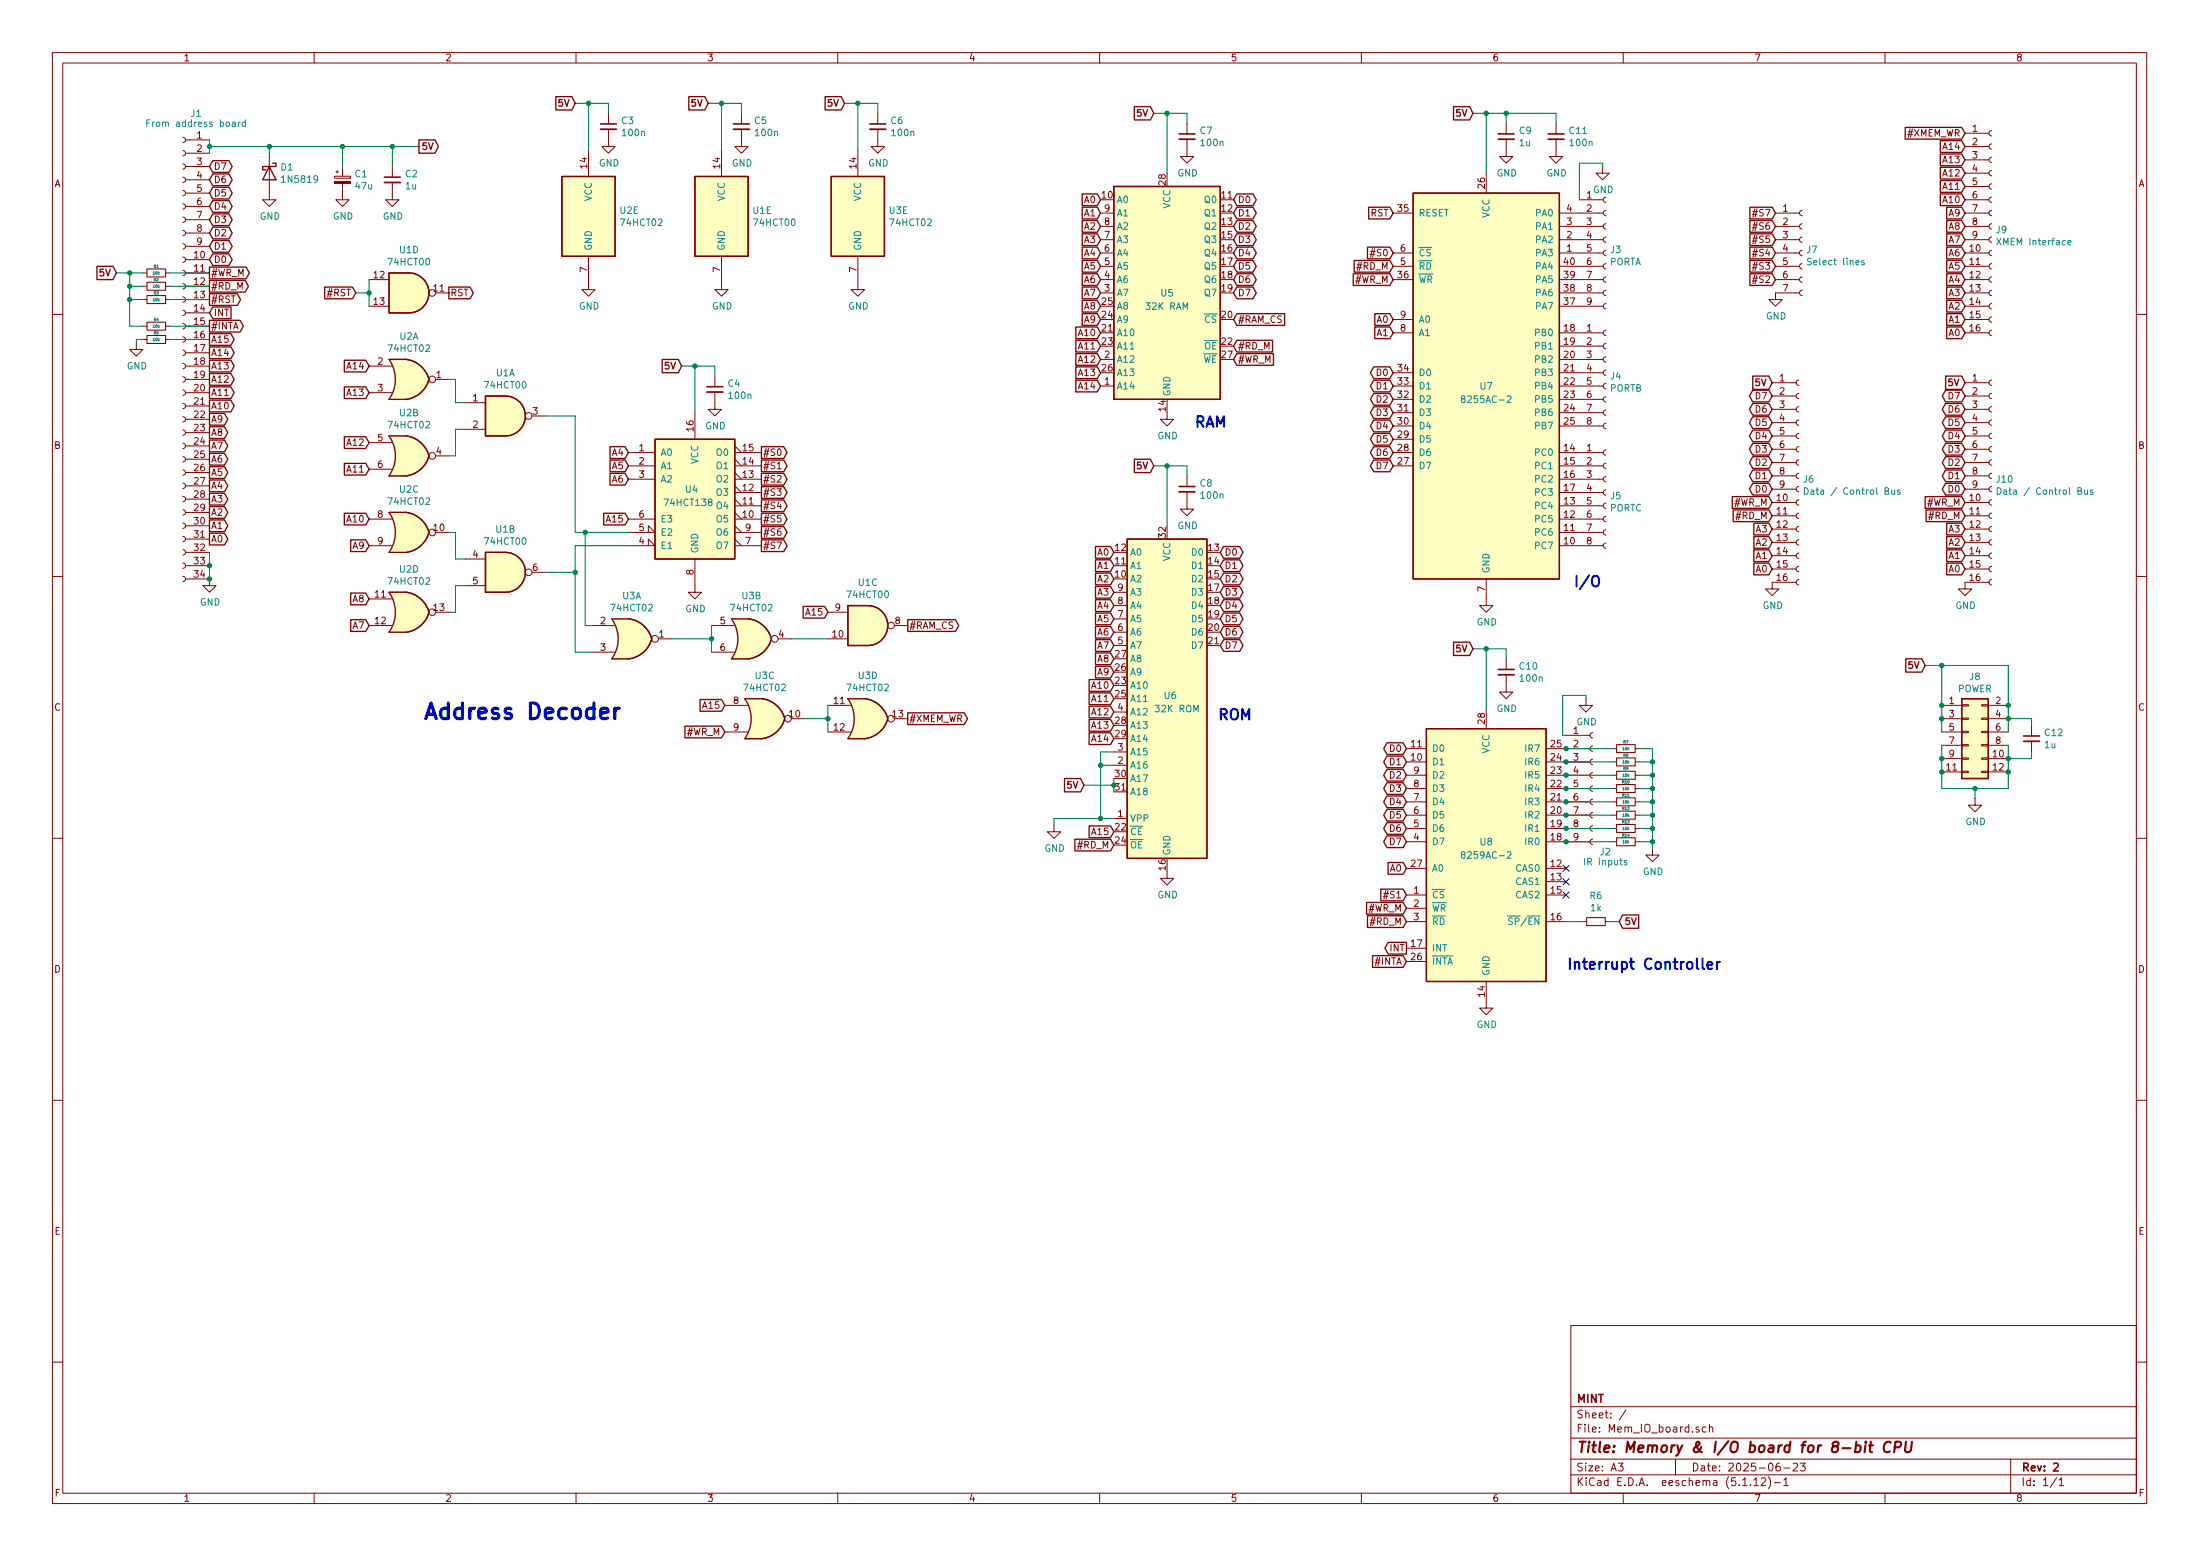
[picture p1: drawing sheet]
EESchema Schematic File Version 4
EELAYER 30 0
EELAYER END
$Descr A3 16535 11693
encoding utf-8
Sheet 1 1
Title "Memory & I/O board for 8-bit CPU"
Date "2025-06-23"
Rev "2"
Comp "MINT"
Comment1 ""
Comment2 ""
Comment3 ""
Comment4 ""
$EndDescr
$Comp
L Connector:Conn_01x34_Female J1
U 1 1
P 1375 2650
F 0 "J1" H 1275 4450 50  0000 C CNN
F 1 "From address board" H 1275 4375 50  0000 C CNN
F 2 "" H 1375 2650 50  0001 C CNN
F 3 "~" H 1375 2650 50  0001 C CNN
	1    1375 2650
	-1   0    0    -1  
$EndComp
Wire Wire Line
	1575 1050 1575 1100
Wire Wire Line
	1575 4150 1575 4250
Connection ~ 1575 4250
Wire Wire Line
	1575 4250 1575 4350
$Comp
L power:GND #PWR02
U 1 1
P 1575 4350
F 0 "#PWR02" H 1575 4100 50  0001 C CNN
F 1 "GND" H 1580 4177 50  0000 C CNN
F 2 "" H 1575 4350 50  0001 C CNN
F 3 "" H 1575 4350 50  0001 C CNN
	1    1575 4350
	1    0    0    -1  
$EndComp
Connection ~ 1575 4350
Text GLabel 3150 1100 2    50   Output ~ 10
5V
Connection ~ 1575 1100
Wire Wire Line
	1575 1100 1575 1150
Text GLabel 1575 1250 2    50   3State ~ 0
D7
Text GLabel 1575 1350 2    50   3State ~ 0
D6
Text GLabel 1575 1450 2    50   3State ~ 0
D5
Text GLabel 1575 1550 2    50   3State ~ 0
D4
Text GLabel 1575 1650 2    50   3State ~ 0
D3
Text GLabel 1575 1750 2    50   3State ~ 0
D2
Text GLabel 1575 1850 2    50   3State ~ 0
D1
Text GLabel 1575 1950 2    50   3State ~ 0
D0
Text GLabel 1575 2050 2    50   Output ~ 0
#WR_M
Text GLabel 1575 2150 2    50   Output ~ 0
#RD_M
Text GLabel 1575 2250 2    50   Output ~ 0
#RST
Text GLabel 1575 2350 2    50   Input ~ 0
INT
Text GLabel 1575 2450 2    50   Output ~ 0
#INTA
Text GLabel 1575 2550 2    50   Output ~ 0
A15
Text GLabel 1575 2650 2    50   Output ~ 0
A14
Text GLabel 1575 2750 2    50   Output ~ 0
A13
Text GLabel 1575 2850 2    50   Output ~ 0
A12
Text GLabel 1575 2950 2    50   Output ~ 0
A11
Text GLabel 1575 3150 2    50   Output ~ 0
A9
Text GLabel 1575 3250 2    50   Output ~ 0
A8
Text GLabel 1575 3350 2    50   Output ~ 0
A7
Text GLabel 1575 3450 2    50   Output ~ 0
A6
Text GLabel 1575 3550 2    50   Output ~ 0
A5
Text GLabel 1575 3650 2    50   Output ~ 0
A4
Text GLabel 1575 3750 2    50   Output ~ 0
A3
Text GLabel 1575 3850 2    50   Output ~ 0
A2
Text GLabel 1575 3950 2    50   Output ~ 0
A1
Text GLabel 1575 4050 2    50   Output ~ 0
A0
Text GLabel 1575 3050 2    50   Output ~ 0
A10
$Comp
L 74xx:74HCT02 U2
U 1 1
P 3075 2850
F 0 "U2" H 3075 3175 50  0000 C CNN
F 1 "74HCT02" H 3075 3084 50  0000 C CNN
F 2 "" H 3075 2850 50  0001 C CNN
F 3 "http://www.ti.com/lit/gpn/sn74hct02" H 3075 2850 50  0001 C CNN
	1    3075 2850
	1    0    0    -1  
$EndComp
$Comp
L 74xx:74HCT02 U2
U 2 1
P 3075 3425
F 0 "U2" H 3075 3750 50  0000 C CNN
F 1 "74HCT02" H 3075 3659 50  0000 C CNN
F 2 "" H 3075 3425 50  0001 C CNN
F 3 "http://www.ti.com/lit/gpn/sn74hct02" H 3075 3425 50  0001 C CNN
	2    3075 3425
	1    0    0    -1  
$EndComp
$Comp
L 74xx:74HCT02 U2
U 3 1
P 3075 4000
F 0 "U2" H 3075 4325 50  0000 C CNN
F 1 "74HCT02" H 3075 4234 50  0000 C CNN
F 2 "" H 3075 4000 50  0001 C CNN
F 3 "http://www.ti.com/lit/gpn/sn74hct02" H 3075 4000 50  0001 C CNN
	3    3075 4000
	1    0    0    -1  
$EndComp
$Comp
L 74xx:74HCT02 U2
U 4 1
P 3075 4600
F 0 "U2" H 3075 4925 50  0000 C CNN
F 1 "74HCT02" H 3075 4834 50  0000 C CNN
F 2 "" H 3075 4600 50  0001 C CNN
F 3 "http://www.ti.com/lit/gpn/sn74hct02" H 3075 4600 50  0001 C CNN
	4    3075 4600
	1    0    0    -1  
$EndComp
$Comp
L Device:C_Small C3
U 1 1
P 4575 950
F 0 "C3" H 4667 996 50  0000 L CNN
F 1 "100n" H 4667 905 50  0000 L CNN
F 2 "" H 4575 950 50  0001 C CNN
F 3 "~" H 4575 950 50  0001 C CNN
	1    4575 950 
	1    0    0    -1  
$EndComp
$Comp
L Diode:1N5819 D1
U 1 1
P 2025 1300
F 0 "D1" V 1979 1380 50  0000 L CNN
F 1 "1N5819" V 2070 1380 50  0000 L CNN
F 2 "Diode_THT:D_DO-41_SOD81_P10.16mm_Horizontal" H 2025 1125 50  0001 C CNN
F 3 "http://www.vishay.com/docs/88525/1n5817.pdf" H 2025 1300 50  0001 C CNN
	1    2025 1300
	0    1    1    0   
$EndComp
$Comp
L power:GND #PWR03
U 1 1
P 2025 1450
F 0 "#PWR03" H 2025 1200 50  0001 C CNN
F 1 "GND" H 2030 1277 50  0000 C CNN
F 2 "" H 2025 1450 50  0001 C CNN
F 3 "" H 2025 1450 50  0001 C CNN
	1    2025 1450
	1    0    0    -1  
$EndComp
$Comp
L Device:CP_Small C1
U 1 1
P 2575 1350
F 0 "C1" H 2663 1396 50  0000 L CNN
F 1 "47u" H 2663 1305 50  0000 L CNN
F 2 "" H 2575 1350 50  0001 C CNN
F 3 "~" H 2575 1350 50  0001 C CNN
	1    2575 1350
	1    0    0    -1  
$EndComp
$Comp
L Device:C_Small C2
U 1 1
P 2950 1350
F 0 "C2" H 3042 1396 50  0000 L CNN
F 1 "1u" H 3042 1305 50  0000 L CNN
F 2 "" H 2950 1350 50  0001 C CNN
F 3 "~" H 2950 1350 50  0001 C CNN
	1    2950 1350
	1    0    0    -1  
$EndComp
Wire Wire Line
	1575 1100 2025 1100
Wire Wire Line
	2025 1150 2025 1100
Connection ~ 2025 1100
Wire Wire Line
	2025 1100 2575 1100
Wire Wire Line
	2575 1250 2575 1100
Connection ~ 2575 1100
Wire Wire Line
	2575 1100 2950 1100
Wire Wire Line
	2950 1250 2950 1100
Connection ~ 2950 1100
Wire Wire Line
	2950 1100 3150 1100
$Comp
L power:GND #PWR04
U 1 1
P 2575 1450
F 0 "#PWR04" H 2575 1200 50  0001 C CNN
F 1 "GND" H 2580 1277 50  0000 C CNN
F 2 "" H 2575 1450 50  0001 C CNN
F 3 "" H 2575 1450 50  0001 C CNN
	1    2575 1450
	1    0    0    -1  
$EndComp
$Comp
L power:GND #PWR05
U 1 1
P 2950 1450
F 0 "#PWR05" H 2950 1200 50  0001 C CNN
F 1 "GND" H 2955 1277 50  0000 C CNN
F 2 "" H 2950 1450 50  0001 C CNN
F 3 "" H 2950 1450 50  0001 C CNN
	1    2950 1450
	1    0    0    -1  
$EndComp
$Comp
L power:GND #PWR07
U 1 1
P 4575 1050
F 0 "#PWR07" H 4575 800 50  0001 C CNN
F 1 "GND" H 4580 877 50  0000 C CNN
F 2 "" H 4575 1050 50  0001 C CNN
F 3 "" H 4575 1050 50  0001 C CNN
	1    4575 1050
	1    0    0    -1  
$EndComp
Wire Wire Line
	4425 1125 4425 775 
Wire Wire Line
	4425 775  4575 775 
Wire Wire Line
	4575 775  4575 850 
Text GLabel 4325 775  0    50   Input ~ 10
5V
Wire Wire Line
	4325 775  4425 775 
Connection ~ 4425 775 
$Comp
L power:GND #PWR06
U 1 1
P 4425 2125
F 0 "#PWR06" H 4425 1875 50  0001 C CNN
F 1 "GND" H 4430 1952 50  0000 C CNN
F 2 "" H 4425 2125 50  0001 C CNN
F 3 "" H 4425 2125 50  0001 C CNN
	1    4425 2125
	1    0    0    -1  
$EndComp
Text GLabel 2775 2750 0    50   Input ~ 0
A14
Text GLabel 2775 2950 0    50   Input ~ 0
A13
Text GLabel 2775 3325 0    50   Input ~ 0
A12
Text GLabel 2775 3525 0    50   Input ~ 0
A11
Text GLabel 2775 3900 0    50   Input ~ 0
A10
Text GLabel 2775 4100 0    50   Input ~ 0
A9
Text GLabel 2775 4500 0    50   Input ~ 0
A8
Text GLabel 2775 4700 0    50   Input ~ 0
A7
$Comp
L 74xx:74HCT00 U1
U 1 1
P 3800 3125
F 0 "U1" H 3800 3450 50  0000 C CNN
F 1 "74HCT00" H 3800 3359 50  0000 C CNN
F 2 "" H 3800 3125 50  0001 C CNN
F 3 "http://www.ti.com/lit/gpn/sn74hct00" H 3800 3125 50  0001 C CNN
	1    3800 3125
	1    0    0    -1  
$EndComp
$Comp
L 74xx:74HCT00 U1
U 2 1
P 3800 4300
F 0 "U1" H 3800 4625 50  0000 C CNN
F 1 "74HCT00" H 3800 4534 50  0000 C CNN
F 2 "" H 3800 4300 50  0001 C CNN
F 3 "http://www.ti.com/lit/gpn/sn74hct00" H 3800 4300 50  0001 C CNN
	2    3800 4300
	1    0    0    -1  
$EndComp
$Comp
L 74xx:74HCT00 U1
U 3 1
P 6525 4700
F 0 "U1" H 6525 5025 50  0000 C CNN
F 1 "74HCT00" H 6525 4934 50  0000 C CNN
F 2 "" H 6525 4700 50  0001 C CNN
F 3 "http://www.ti.com/lit/gpn/sn74hct00" H 6525 4700 50  0001 C CNN
	3    6525 4700
	1    0    0    -1  
$EndComp
$Comp
L 74xx:74HCT00 U1
U 4 1
P 3075 2200
F 0 "U1" H 3075 2525 50  0000 C CNN
F 1 "74HCT00" H 3075 2434 50  0000 C CNN
F 2 "" H 3075 2200 50  0001 C CNN
F 3 "http://www.ti.com/lit/gpn/sn74hct00" H 3075 2200 50  0001 C CNN
	4    3075 2200
	1    0    0    -1  
$EndComp
$Comp
L 74xx:74HCT00 U1
U 5 1
P 5425 1625
F 0 "U1" H 5655 1671 50  0000 L CNN
F 1 "74HCT00" H 5655 1580 50  0000 L CNN
F 2 "" H 5425 1625 50  0001 C CNN
F 3 "http://www.ti.com/lit/gpn/sn74hct00" H 5425 1625 50  0001 C CNN
	5    5425 1625
	1    0    0    -1  
$EndComp
$Comp
L power:GND #PWR010
U 1 1
P 5425 2125
F 0 "#PWR010" H 5425 1875 50  0001 C CNN
F 1 "GND" H 5430 1952 50  0000 C CNN
F 2 "" H 5425 2125 50  0001 C CNN
F 3 "" H 5425 2125 50  0001 C CNN
	1    5425 2125
	1    0    0    -1  
$EndComp
$Comp
L Device:C_Small C5
U 1 1
P 5575 950
F 0 "C5" H 5667 996 50  0000 L CNN
F 1 "100n" H 5667 905 50  0000 L CNN
F 2 "" H 5575 950 50  0001 C CNN
F 3 "~" H 5575 950 50  0001 C CNN
	1    5575 950 
	1    0    0    -1  
$EndComp
$Comp
L power:GND #PWR011
U 1 1
P 5575 1050
F 0 "#PWR011" H 5575 800 50  0001 C CNN
F 1 "GND" H 5580 877 50  0000 C CNN
F 2 "" H 5575 1050 50  0001 C CNN
F 3 "" H 5575 1050 50  0001 C CNN
	1    5575 1050
	1    0    0    -1  
$EndComp
Wire Wire Line
	5425 1125 5425 775 
Wire Wire Line
	5425 775  5575 775 
Wire Wire Line
	5575 775  5575 850 
Text GLabel 5325 775  0    50   Input ~ 10
5V
Wire Wire Line
	5325 775  5425 775 
Connection ~ 5425 775 
Wire Wire Line
	3375 2850 3425 2850
Wire Wire Line
	3425 2850 3425 3025
Wire Wire Line
	3425 3025 3500 3025
Wire Wire Line
	3375 3425 3425 3425
Wire Wire Line
	3425 3425 3425 3225
Wire Wire Line
	3425 3225 3500 3225
Wire Wire Line
	3375 4000 3425 4000
Wire Wire Line
	3425 4000 3425 4200
Wire Wire Line
	3425 4200 3500 4200
Wire Wire Line
	3375 4600 3425 4600
Wire Wire Line
	3425 4600 3425 4400
Wire Wire Line
	3425 4400 3500 4400
$Comp
L 74xx:74LS138 U4
U 1 1
P 5225 3700
F 0 "U4" H 5200 3725 50  0000 C CNN
F 1 "74HCT138" H 5175 3625 50  0000 C CNN
F 2 "" H 5225 3700 50  0001 C CNN
F 3 "http://www.ti.com/lit/gpn/sn74LS138" H 5225 3700 50  0001 C CNN
	1    5225 3700
	1    0    0    -1  
$EndComp
Text GLabel 4725 3900 0    50   Input ~ 0
A15
$Comp
L power:GND #PWR08
U 1 1
P 5225 4400
F 0 "#PWR08" H 5225 4150 50  0001 C CNN
F 1 "GND" H 5230 4227 50  0000 C CNN
F 2 "" H 5225 4400 50  0001 C CNN
F 3 "" H 5225 4400 50  0001 C CNN
	1    5225 4400
	1    0    0    -1  
$EndComp
$Comp
L Device:C_Small C4
U 1 1
P 5375 2925
F 0 "C4" H 5467 2971 50  0000 L CNN
F 1 "100n" H 5467 2880 50  0000 L CNN
F 2 "" H 5375 2925 50  0001 C CNN
F 3 "~" H 5375 2925 50  0001 C CNN
	1    5375 2925
	1    0    0    -1  
$EndComp
$Comp
L power:GND #PWR09
U 1 1
P 5375 3025
F 0 "#PWR09" H 5375 2775 50  0001 C CNN
F 1 "GND" H 5380 2852 50  0000 C CNN
F 2 "" H 5375 3025 50  0001 C CNN
F 3 "" H 5375 3025 50  0001 C CNN
	1    5375 3025
	1    0    0    -1  
$EndComp
Wire Wire Line
	5225 3100 5225 2750
Wire Wire Line
	5225 2750 5375 2750
Wire Wire Line
	5375 2750 5375 2825
Text GLabel 5125 2750 0    50   Input ~ 10
5V
Wire Wire Line
	5125 2750 5225 2750
Connection ~ 5225 2750
Text GLabel 4725 3400 0    50   Input ~ 0
A4
Text GLabel 4725 3500 0    50   Input ~ 0
A5
Text GLabel 4725 3600 0    50   Input ~ 0
A6
Wire Wire Line
	4100 4300 4325 4300
Wire Wire Line
	4325 4300 4325 4100
Wire Wire Line
	4325 4100 4725 4100
Wire Wire Line
	4100 3125 4325 3125
Wire Wire Line
	4325 3125 4325 4000
$Comp
L 74xx:74HCT02 U3
U 1 1
P 4750 4800
F 0 "U3" H 4750 5125 50  0000 C CNN
F 1 "74HCT02" H 4750 5034 50  0000 C CNN
F 2 "" H 4750 4800 50  0001 C CNN
F 3 "http://www.ti.com/lit/gpn/sn74hct02" H 4750 4800 50  0001 C CNN
	1    4750 4800
	1    0    0    -1  
$EndComp
$Comp
L 74xx:74HCT02 U3
U 2 1
P 5650 4800
F 0 "U3" H 5650 5125 50  0000 C CNN
F 1 "74HCT02" H 5650 5034 50  0000 C CNN
F 2 "" H 5650 4800 50  0001 C CNN
F 3 "http://www.ti.com/lit/gpn/sn74hct02" H 5650 4800 50  0001 C CNN
	2    5650 4800
	1    0    0    -1  
$EndComp
$Comp
L 74xx:74HCT02 U3
U 3 1
P 5750 5400
F 0 "U3" H 5750 5725 50  0000 C CNN
F 1 "74HCT02" H 5750 5634 50  0000 C CNN
F 2 "" H 5750 5400 50  0001 C CNN
F 3 "http://www.ti.com/lit/gpn/sn74hct02" H 5750 5400 50  0001 C CNN
	3    5750 5400
	1    0    0    -1  
$EndComp
$Comp
L 74xx:74HCT02 U3
U 4 1
P 6525 5400
F 0 "U3" H 6525 5725 50  0000 C CNN
F 1 "74HCT02" H 6525 5634 50  0000 C CNN
F 2 "" H 6525 5400 50  0001 C CNN
F 3 "http://www.ti.com/lit/gpn/sn74hct02" H 6525 5400 50  0001 C CNN
	4    6525 5400
	1    0    0    -1  
$EndComp
$Comp
L 74xx:74HCT02 U3
U 5 1
P 6450 1625
F 0 "U3" H 6680 1671 50  0000 L CNN
F 1 "74HCT02" H 6680 1580 50  0000 L CNN
F 2 "" H 6450 1625 50  0001 C CNN
F 3 "http://www.ti.com/lit/gpn/sn74hct02" H 6450 1625 50  0001 C CNN
	5    6450 1625
	1    0    0    -1  
$EndComp
$Comp
L Device:C_Small C6
U 1 1
P 6600 950
F 0 "C6" H 6692 996 50  0000 L CNN
F 1 "100n" H 6692 905 50  0000 L CNN
F 2 "" H 6600 950 50  0001 C CNN
F 3 "~" H 6600 950 50  0001 C CNN
	1    6600 950 
	1    0    0    -1  
$EndComp
$Comp
L power:GND #PWR013
U 1 1
P 6600 1050
F 0 "#PWR013" H 6600 800 50  0001 C CNN
F 1 "GND" H 6605 877 50  0000 C CNN
F 2 "" H 6600 1050 50  0001 C CNN
F 3 "" H 6600 1050 50  0001 C CNN
	1    6600 1050
	1    0    0    -1  
$EndComp
Wire Wire Line
	6450 1125 6450 775 
Wire Wire Line
	6450 775  6600 775 
Wire Wire Line
	6600 775  6600 850 
Text GLabel 6350 775  0    50   Input ~ 10
5V
Wire Wire Line
	6350 775  6450 775 
Connection ~ 6450 775 
$Comp
L power:GND #PWR012
U 1 1
P 6450 2125
F 0 "#PWR012" H 6450 1875 50  0001 C CNN
F 1 "GND" H 6455 1952 50  0000 C CNN
F 2 "" H 6450 2125 50  0001 C CNN
F 3 "" H 6450 2125 50  0001 C CNN
	1    6450 2125
	1    0    0    -1  
$EndComp
$Comp
L 74xx:74HCT02 U2
U 5 1
P 4425 1625
F 0 "U2" H 4655 1671 50  0000 L CNN
F 1 "74HCT02" H 4655 1580 50  0000 L CNN
F 2 "" H 4425 1625 50  0001 C CNN
F 3 "http://www.ti.com/lit/gpn/sn74hct02" H 4425 1625 50  0001 C CNN
	5    4425 1625
	1    0    0    -1  
$EndComp
Text GLabel 5725 4100 2    50   Output ~ 0
#S7
Text GLabel 5725 4000 2    50   Output ~ 0
#S6
Text GLabel 5725 3900 2    50   Output ~ 0
#S5
Text GLabel 5725 3800 2    50   Output ~ 0
#S4
Text GLabel 5725 3700 2    50   Output ~ 0
#S3
Text GLabel 5725 3600 2    50   Output ~ 0
#S2
Text GLabel 5725 3500 2    50   Output ~ 0
#S1
Text GLabel 5725 3400 2    50   Output ~ 0
#S0
Wire Wire Line
	4325 4300 4325 4900
Wire Wire Line
	4325 4900 4450 4900
Connection ~ 4325 4300
Wire Wire Line
	4325 4000 4400 4000
Wire Wire Line
	4450 4700 4400 4700
Wire Wire Line
	4400 4700 4400 4000
Connection ~ 4400 4000
Wire Wire Line
	4400 4000 4725 4000
Wire Wire Line
	5350 4700 5350 4800
Wire Wire Line
	5350 4800 5050 4800
Connection ~ 5350 4800
Wire Wire Line
	5350 4800 5350 4900
Wire Wire Line
	5950 4800 6225 4800
Text GLabel 6225 4600 0    50   Input ~ 0
A15
Text GLabel 6825 4700 2    50   Output ~ 0
#RAM_CS
Wire Wire Line
	2775 2100 2775 2200
Text GLabel 2675 2200 0    50   Input ~ 0
#RST
Wire Wire Line
	2675 2200 2775 2200
Connection ~ 2775 2200
Wire Wire Line
	2775 2200 2775 2300
Text GLabel 3375 2200 2    50   Output ~ 0
RST
Text GLabel 5450 5500 0    50   Input ~ 0
#WR_M
Text GLabel 5450 5300 0    50   Input ~ 0
A15
Wire Wire Line
	6225 5300 6225 5400
Wire Wire Line
	6050 5400 6225 5400
Connection ~ 6225 5400
Wire Wire Line
	6225 5400 6225 5500
Text GLabel 6825 5400 2    50   Output ~ 0
#XMEM_WR
$Comp
L Memory_RAM:CY62256-70PC U5
U 1 1
P 8775 2200
F 0 "U5" H 8775 2200 50  0000 C CNN
F 1 "32K RAM" H 8775 2100 50  0000 C CNN
F 2 "Package_DIP:DIP-28_W15.24mm" H 8775 2100 50  0001 C CNN
F 3 "https://ecee.colorado.edu/~mcclurel/Cypress_SRAM_CY62256.pdf" H 8775 2100 50  0001 C CNN
	1    8775 2200
	1    0    0    -1  
$EndComp
$Comp
L Device:C_Small C7
U 1 1
P 8925 1025
F 0 "C7" H 9017 1071 50  0000 L CNN
F 1 "100n" H 9017 980 50  0000 L CNN
F 2 "" H 8925 1025 50  0001 C CNN
F 3 "~" H 8925 1025 50  0001 C CNN
	1    8925 1025
	1    0    0    -1  
$EndComp
Wire Wire Line
	8775 1300 8775 850 
Wire Wire Line
	8775 850  8925 850 
Wire Wire Line
	8925 850  8925 925 
Text GLabel 8675 850  0    50   Input ~ 10
5V
Wire Wire Line
	8675 850  8775 850 
Connection ~ 8775 850 
$Comp
L power:GND #PWR017
U 1 1
P 8925 1125
F 0 "#PWR017" H 8925 875 50  0001 C CNN
F 1 "GND" H 8930 952 50  0000 C CNN
F 2 "" H 8925 1125 50  0001 C CNN
F 3 "" H 8925 1125 50  0001 C CNN
	1    8925 1125
	1    0    0    -1  
$EndComp
Text GLabel 8275 1500 0    50   Input ~ 0
A0
Text GLabel 8275 1600 0    50   Input ~ 0
A1
Text GLabel 8275 1700 0    50   Input ~ 0
A2
Text GLabel 8275 1800 0    50   Input ~ 0
A3
Text GLabel 8275 1900 0    50   Input ~ 0
A4
Text GLabel 8275 2000 0    50   Input ~ 0
A5
Text GLabel 8275 2100 0    50   Input ~ 0
A6
Text GLabel 8275 2200 0    50   Input ~ 0
A7
Text GLabel 8275 2300 0    50   Input ~ 0
A8
Text GLabel 8275 2400 0    50   Input ~ 0
A9
Text GLabel 8275 2500 0    50   Input ~ 0
A10
Text GLabel 8275 2600 0    50   Input ~ 0
A11
Text GLabel 8275 2700 0    50   Input ~ 0
A12
Text GLabel 8275 2800 0    50   Input ~ 0
A13
Text GLabel 8275 2900 0    50   Input ~ 0
A14
$Comp
L power:GND #PWR015
U 1 1
P 8775 3100
F 0 "#PWR015" H 8775 2850 50  0001 C CNN
F 1 "GND" H 8780 2927 50  0000 C CNN
F 2 "" H 8775 3100 50  0001 C CNN
F 3 "" H 8775 3100 50  0001 C CNN
	1    8775 3100
	1    0    0    -1  
$EndComp
Text GLabel 9275 2400 2    50   Input ~ 0
#RAM_CS
Text GLabel 8375 6350 0    50   Input ~ 0
#RD_M
Text GLabel 9275 2700 2    50   Input ~ 0
#WR_M
Text GLabel 9275 2200 2    50   3State ~ 0
D7
Text GLabel 9275 2100 2    50   3State ~ 0
D6
Text GLabel 9275 2000 2    50   3State ~ 0
D5
Text GLabel 9275 1900 2    50   3State ~ 0
D4
Text GLabel 9275 1800 2    50   3State ~ 0
D3
Text GLabel 9275 1700 2    50   3State ~ 0
D2
Text GLabel 9275 1600 2    50   3State ~ 0
D1
Text GLabel 9275 1500 2    50   3State ~ 0
D0
$Comp
L Memory_EPROM:27C040 U6
U 1 1
P 8775 5250
F 0 "U6" H 8800 5275 50  0000 C CNN
F 1 "32K ROM" H 8850 5175 50  0000 C CNN
F 2 "" H 8775 5250 50  0001 C CNN
F 3 "http://ww1.microchip.com/downloads/en/devicedoc/doc0189.pdf" H 8775 5250 50  0001 C CNN
	1    8775 5250
	1    0    0    -1  
$EndComp
$Comp
L Device:C_Small C8
U 1 1
P 8925 3675
F 0 "C8" H 9017 3721 50  0000 L CNN
F 1 "100n" H 9017 3630 50  0000 L CNN
F 2 "" H 8925 3675 50  0001 C CNN
F 3 "~" H 8925 3675 50  0001 C CNN
	1    8925 3675
	1    0    0    -1  
$EndComp
Wire Wire Line
	8775 3950 8775 3500
Wire Wire Line
	8775 3500 8925 3500
Wire Wire Line
	8925 3500 8925 3575
Text GLabel 8675 3500 0    50   Input ~ 10
5V
Wire Wire Line
	8675 3500 8775 3500
Connection ~ 8775 3500
$Comp
L power:GND #PWR018
U 1 1
P 8925 3775
F 0 "#PWR018" H 8925 3525 50  0001 C CNN
F 1 "GND" H 8930 3602 50  0000 C CNN
F 2 "" H 8925 3775 50  0001 C CNN
F 3 "" H 8925 3775 50  0001 C CNN
	1    8925 3775
	1    0    0    -1  
$EndComp
Text GLabel 9175 4850 2    50   3State ~ 0
D7
Text GLabel 9175 4750 2    50   3State ~ 0
D6
Text GLabel 9175 4650 2    50   3State ~ 0
D5
Text GLabel 9175 4550 2    50   3State ~ 0
D4
Text GLabel 9175 4450 2    50   3State ~ 0
D3
Text GLabel 9175 4350 2    50   3State ~ 0
D2
Text GLabel 9175 4250 2    50   3State ~ 0
D1
Text GLabel 9175 4150 2    50   3State ~ 0
D0
Text GLabel 8375 4150 0    50   Input ~ 0
A0
Text GLabel 8375 4250 0    50   Input ~ 0
A1
Text GLabel 8375 4350 0    50   Input ~ 0
A2
Text GLabel 8375 4450 0    50   Input ~ 0
A3
Text GLabel 8375 4550 0    50   Input ~ 0
A4
Text GLabel 8375 4650 0    50   Input ~ 0
A5
Text GLabel 8375 4750 0    50   Input ~ 0
A6
Text GLabel 8375 4850 0    50   Input ~ 0
A7
Text GLabel 8375 4950 0    50   Input ~ 0
A8
Text GLabel 8375 5050 0    50   Input ~ 0
A9
Text GLabel 8375 5150 0    50   Input ~ 0
A10
Text GLabel 8375 5250 0    50   Input ~ 0
A11
Text GLabel 8375 5350 0    50   Input ~ 0
A12
Text GLabel 8375 5450 0    50   Input ~ 0
A13
Text GLabel 8375 5550 0    50   Input ~ 0
A14
Wire Wire Line
	8375 5650 8275 5650
Wire Wire Line
	8275 5650 8275 5750
Wire Wire Line
	8275 6150 8375 6150
Wire Wire Line
	8375 5750 8275 5750
Connection ~ 8275 5750
Wire Wire Line
	8275 5750 8275 6150
Wire Wire Line
	8375 5850 8375 5900
$Comp
L power:GND #PWR016
U 1 1
P 8775 6550
F 0 "#PWR016" H 8775 6300 50  0001 C CNN
F 1 "GND" H 8780 6377 50  0000 C CNN
F 2 "" H 8775 6550 50  0001 C CNN
F 3 "" H 8775 6550 50  0001 C CNN
	1    8775 6550
	1    0    0    -1  
$EndComp
Text GLabel 8375 6250 0    50   Input ~ 0
A15
Wire Wire Line
	7925 6200 7925 6150
Wire Wire Line
	7925 6150 8275 6150
Connection ~ 8275 6150
Text GLabel 8150 5900 0    50   Input ~ 10
5V
Wire Wire Line
	8150 5900 8375 5900
Connection ~ 8375 5900
Wire Wire Line
	8375 5900 8375 5950
$Comp
L Interface:8255A U7
U 1 1
P 11175 2900
F 0 "U7" H 11175 2900 50  0000 C CNN
F 1 "8255AC-2" H 11175 2800 50  0000 C CNN
F 2 "Package_DIP:DIP-40_W15.24mm" H 11175 3200 50  0001 C CNN
F 3 "http://aturing.umcs.maine.edu/~meadow/courses/cos335/Intel8255A.pdf" H 11175 3200 50  0001 C CNN
	1    11175 2900
	1    0    0    -1  
$EndComp
Text GLabel 10475 3500 0    50   3State ~ 0
D7
Text GLabel 10475 3400 0    50   3State ~ 0
D6
Text GLabel 10475 3300 0    50   3State ~ 0
D5
Text GLabel 10475 3200 0    50   3State ~ 0
D4
Text GLabel 10475 3100 0    50   3State ~ 0
D3
Text GLabel 10475 3000 0    50   3State ~ 0
D2
Text GLabel 10475 2900 0    50   3State ~ 0
D1
Text GLabel 10475 2800 0    50   3State ~ 0
D0
Text GLabel 10475 2400 0    50   Input ~ 0
A0
Text GLabel 10475 2500 0    50   Input ~ 0
A1
Text GLabel 10475 1600 0    50   Input ~ 0
RST
Text GLabel 10475 1900 0    50   Input ~ 0
#S0
Text GLabel 9275 2600 2    50   Input ~ 0
#RD_M
Text GLabel 10475 2000 0    50   Input ~ 0
#RD_M
Text GLabel 10475 2100 0    50   Input ~ 0
#WR_M
$Comp
L Device:C_Small C11
U 1 1
P 11700 1025
F 0 "C11" H 11792 1071 50  0000 L CNN
F 1 "100n" H 11792 980 50  0000 L CNN
F 2 "" H 11700 1025 50  0001 C CNN
F 3 "~" H 11700 1025 50  0001 C CNN
	1    11700 1025
	1    0    0    -1  
$EndComp
Wire Wire Line
	11175 1300 11175 850 
Wire Wire Line
	11175 850  11325 850 
Wire Wire Line
	11325 850  11325 925 
Text GLabel 11075 850  0    50   Input ~ 10
5V
Wire Wire Line
	11075 850  11175 850 
Connection ~ 11175 850 
$Comp
L power:GND #PWR021
U 1 1
P 11325 1125
F 0 "#PWR021" H 11325 875 50  0001 C CNN
F 1 "GND" H 11330 952 50  0000 C CNN
F 2 "" H 11325 1125 50  0001 C CNN
F 3 "" H 11325 1125 50  0001 C CNN
	1    11325 1125
	1    0    0    -1  
$EndComp
$Comp
L power:GND #PWR019
U 1 1
P 11175 4500
F 0 "#PWR019" H 11175 4250 50  0001 C CNN
F 1 "GND" H 11180 4327 50  0000 C CNN
F 2 "" H 11175 4500 50  0001 C CNN
F 3 "" H 11175 4500 50  0001 C CNN
	1    11175 4500
	1    0    0    -1  
$EndComp
$Comp
L Device:C_Small C9
U 1 1
P 11325 1025
F 0 "C9" H 11417 1071 50  0000 L CNN
F 1 "1u" H 11417 980 50  0000 L CNN
F 2 "" H 11325 1025 50  0001 C CNN
F 3 "~" H 11325 1025 50  0001 C CNN
	1    11325 1025
	1    0    0    -1  
$EndComp
Wire Wire Line
	11700 925  11700 850 
Wire Wire Line
	11700 850  11325 850 
Connection ~ 11325 850 
$Comp
L power:GND #PWR023
U 1 1
P 11700 1125
F 0 "#PWR023" H 11700 875 50  0001 C CNN
F 1 "GND" H 11705 952 50  0000 C CNN
F 2 "" H 11700 1125 50  0001 C CNN
F 3 "" H 11700 1125 50  0001 C CNN
	1    11700 1125
	1    0    0    -1  
$EndComp
$Comp
L Connector:Conn_01x09_Female J3
U 1 1
P 12075 1900
F 0 "J3" H 12103 1926 50  0000 L CNN
F 1 "PORTA" H 12103 1835 50  0000 L CNN
F 2 "" H 12075 1900 50  0001 C CNN
F 3 "~" H 12075 1900 50  0001 C CNN
	1    12075 1900
	1    0    0    -1  
$EndComp
$Comp
L power:GND #PWR025
U 1 1
P 12050 1250
F 0 "#PWR025" H 12050 1000 50  0001 C CNN
F 1 "GND" H 12055 1077 50  0000 C CNN
F 2 "" H 12050 1250 50  0001 C CNN
F 3 "" H 12050 1250 50  0001 C CNN
	1    12050 1250
	1    0    0    -1  
$EndComp
Wire Wire Line
	11875 1500 11875 1225
Wire Wire Line
	11875 1225 12050 1225
Wire Wire Line
	12050 1225 12050 1250
$Comp
L Connector:Conn_01x08_Female J4
U 1 1
P 12075 2800
F 0 "J4" H 12103 2776 50  0000 L CNN
F 1 "PORTB" H 12103 2685 50  0000 L CNN
F 2 "" H 12075 2800 50  0001 C CNN
F 3 "~" H 12075 2800 50  0001 C CNN
	1    12075 2800
	1    0    0    -1  
$EndComp
$Comp
L Connector:Conn_01x08_Female J5
U 1 1
P 12075 3700
F 0 "J5" H 12103 3676 50  0000 L CNN
F 1 "PORTC" H 12103 3585 50  0000 L CNN
F 2 "" H 12075 3700 50  0001 C CNN
F 3 "~" H 12075 3700 50  0001 C CNN
	1    12075 3700
	1    0    0    -1  
$EndComp
Text GLabel 14775 2500 0    50   Input ~ 0
A0
Text GLabel 14775 2400 0    50   Input ~ 0
A1
Text GLabel 14775 2300 0    50   Input ~ 0
A2
Text GLabel 14775 2200 0    50   Input ~ 0
A3
Text GLabel 14775 2100 0    50   Input ~ 0
A4
Text GLabel 14775 2000 0    50   Input ~ 0
A5
Text GLabel 14775 1900 0    50   Input ~ 0
A6
Text GLabel 14775 1800 0    50   Input ~ 0
A7
Text GLabel 14775 1700 0    50   Input ~ 0
A8
Text GLabel 14775 1600 0    50   Input ~ 0
A9
Text GLabel 14775 1500 0    50   Input ~ 0
A10
Text GLabel 14775 1400 0    50   Input ~ 0
A11
Text GLabel 14775 1300 0    50   Input ~ 0
A12
Text GLabel 14775 1200 0    50   Input ~ 0
A13
Text GLabel 14775 1100 0    50   Input ~ 0
A14
$Comp
L Connector:Conn_01x16_Female J9
U 1 1
P 14975 1700
F 0 "J9" H 15003 1676 50  0000 L CNN
F 1 "XMEM Interface" H 15003 1585 50  0000 L CNN
F 2 "" H 14975 1700 50  0001 C CNN
F 3 "~" H 14975 1700 50  0001 C CNN
	1    14975 1700
	1    0    0    -1  
$EndComp
Text GLabel 14775 1000 0    50   Input ~ 0
#XMEM_WR
$Comp
L Connector:Conn_01x16_Female J10
U 1 1
P 14975 3575
F 0 "J10" H 15003 3551 50  0000 L CNN
F 1 "Data / Control Bus" H 15003 3460 50  0000 L CNN
F 2 "" H 14975 3575 50  0001 C CNN
F 3 "~" H 14975 3575 50  0001 C CNN
	1    14975 3575
	1    0    0    -1  
$EndComp
Text GLabel 14775 2875 0    50   Input ~ 10
5V
$Comp
L power:GND #PWR014
U 1 1
P 7925 6200
F 0 "#PWR014" H 7925 5950 50  0001 C CNN
F 1 "GND" H 7930 6027 50  0000 C CNN
F 2 "" H 7925 6200 50  0001 C CNN
F 3 "" H 7925 6200 50  0001 C CNN
	1    7925 6200
	1    0    0    -1  
$EndComp
$Comp
L power:GND #PWR029
U 1 1
P 14775 4375
F 0 "#PWR029" H 14775 4125 50  0001 C CNN
F 1 "GND" H 14780 4202 50  0000 C CNN
F 2 "" H 14775 4375 50  0001 C CNN
F 3 "" H 14775 4375 50  0001 C CNN
	1    14775 4375
	1    0    0    -1  
$EndComp
Text GLabel 14775 4275 0    50   Input ~ 0
A0
Text GLabel 14775 4175 0    50   Input ~ 0
A1
Text GLabel 14775 4075 0    50   Input ~ 0
A2
Text GLabel 14775 3975 0    50   Input ~ 0
A3
Text GLabel 14775 3875 0    50   Input ~ 0
#RD_M
Text GLabel 14775 3775 0    50   Input ~ 0
#WR_M
Text GLabel 14775 2975 0    50   3State ~ 0
D7
Text GLabel 14775 3075 0    50   3State ~ 0
D6
Text GLabel 14775 3175 0    50   3State ~ 0
D5
Text GLabel 14775 3275 0    50   3State ~ 0
D4
Text GLabel 14775 3375 0    50   3State ~ 0
D3
Text GLabel 14775 3475 0    50   3State ~ 0
D2
Text GLabel 14775 3575 0    50   3State ~ 0
D1
Text GLabel 14775 3675 0    50   3State ~ 0
D0
$Comp
L Connector:Conn_01x16_Female J6
U 1 1
P 13525 3575
F 0 "J6" H 13553 3551 50  0000 L CNN
F 1 "Data / Control Bus" H 13553 3460 50  0000 L CNN
F 2 "" H 13525 3575 50  0001 C CNN
F 3 "~" H 13525 3575 50  0001 C CNN
	1    13525 3575
	1    0    0    -1  
$EndComp
Text GLabel 13325 2875 0    50   Input ~ 10
5V
$Comp
L power:GND #PWR027
U 1 1
P 13325 4375
F 0 "#PWR027" H 13325 4125 50  0001 C CNN
F 1 "GND" H 13330 4202 50  0000 C CNN
F 2 "" H 13325 4375 50  0001 C CNN
F 3 "" H 13325 4375 50  0001 C CNN
	1    13325 4375
	1    0    0    -1  
$EndComp
Text GLabel 13325 4275 0    50   Input ~ 0
A0
Text GLabel 13325 4175 0    50   Input ~ 0
A1
Text GLabel 13325 4075 0    50   Input ~ 0
A2
Text GLabel 13325 3975 0    50   Input ~ 0
A3
Text GLabel 13325 3875 0    50   Input ~ 0
#RD_M
Text GLabel 13325 3775 0    50   Input ~ 0
#WR_M
Text GLabel 13325 2975 0    50   3State ~ 0
D7
Text GLabel 13325 3075 0    50   3State ~ 0
D6
Text GLabel 13325 3175 0    50   3State ~ 0
D5
Text GLabel 13325 3275 0    50   3State ~ 0
D4
Text GLabel 13325 3375 0    50   3State ~ 0
D3
Text GLabel 13325 3475 0    50   3State ~ 0
D2
Text GLabel 13325 3575 0    50   3State ~ 0
D1
Text GLabel 13325 3675 0    50   3State ~ 0
D0
$Comp
L Connector:Conn_01x07_Female J7
U 1 1
P 13550 1900
F 0 "J7" H 13578 1926 50  0000 L CNN
F 1 "Select lines" H 13578 1835 50  0000 L CNN
F 2 "" H 13550 1900 50  0001 C CNN
F 3 "~" H 13550 1900 50  0001 C CNN
	1    13550 1900
	1    0    0    -1  
$EndComp
Text GLabel 13350 2100 0    50   Input ~ 0
#S2
Text GLabel 13350 2000 0    50   Input ~ 0
#S3
Text GLabel 13350 1900 0    50   Input ~ 0
#S4
Text GLabel 13350 1800 0    50   Input ~ 0
#S5
Text GLabel 13350 1700 0    50   Input ~ 0
#S6
Text GLabel 13350 1600 0    50   Input ~ 0
#S7
$Comp
L power:GND #PWR028
U 1 1
P 13350 2200
F 0 "#PWR028" H 13350 1950 50  0001 C CNN
F 1 "GND" H 13355 2027 50  0000 C CNN
F 2 "" H 13350 2200 50  0001 C CNN
F 3 "" H 13350 2200 50  0001 C CNN
	1    13350 2200
	1    0    0    -1  
$EndComp
$Comp
L Connector_Generic:Conn_02x06_Odd_Even J8
U 1 1
P 14800 5500
F 0 "J8" H 14850 5917 50  0000 C CNN
F 1 "POWER" H 14850 5826 50  0000 C CNN
F 2 "" H 14800 5500 50  0001 C CNN
F 3 "~" H 14800 5500 50  0001 C CNN
	1    14800 5500
	1    0    0    -1  
$EndComp
Wire Wire Line
	14600 5500 14600 5400
Wire Wire Line
	14600 5000 15100 5000
Wire Wire Line
	15100 5000 15100 5300
Connection ~ 14600 5300
Wire Wire Line
	14600 5300 14600 5000
Connection ~ 14600 5400
Wire Wire Line
	14600 5400 14600 5300
Connection ~ 15100 5300
Wire Wire Line
	15100 5300 15100 5400
Connection ~ 15100 5400
Wire Wire Line
	15100 5400 15100 5500
Wire Wire Line
	14600 5600 14600 5700
Wire Wire Line
	14600 5925 14850 5925
Wire Wire Line
	15100 5925 15100 5800
Connection ~ 14600 5700
Wire Wire Line
	14600 5700 14600 5800
Connection ~ 14600 5800
Wire Wire Line
	14600 5800 14600 5925
Connection ~ 15100 5700
Wire Wire Line
	15100 5700 15100 5600
Connection ~ 15100 5800
Wire Wire Line
	15100 5800 15100 5700
$Comp
L Device:C_Small C12
U 1 1
P 15275 5550
F 0 "C12" H 15367 5596 50  0000 L CNN
F 1 "1u" H 15367 5505 50  0000 L CNN
F 2 "" H 15275 5550 50  0001 C CNN
F 3 "~" H 15275 5550 50  0001 C CNN
	1    15275 5550
	1    0    0    -1  
$EndComp
Wire Wire Line
	15100 5400 15275 5400
Wire Wire Line
	15275 5400 15275 5450
Wire Wire Line
	15100 5700 15275 5700
Wire Wire Line
	15275 5700 15275 5650
$Comp
L power:GND #PWR030
U 1 1
P 14850 6000
F 0 "#PWR030" H 14850 5750 50  0001 C CNN
F 1 "GND" H 14855 5827 50  0000 C CNN
F 2 "" H 14850 6000 50  0001 C CNN
F 3 "" H 14850 6000 50  0001 C CNN
	1    14850 6000
	1    0    0    -1  
$EndComp
Wire Wire Line
	14850 6000 14850 5925
Connection ~ 14850 5925
Wire Wire Line
	14850 5925 15100 5925
Text GLabel 14475 5000 0    50   Input ~ 10
5V
Wire Wire Line
	14475 5000 14600 5000
Connection ~ 14600 5000
$Comp
L Device:R_Small R1
U 1 1
P 1175 2050
F 0 "R1" V 1125 2050 20  0000 C CNN
F 1 "10k" V 1175 2050 20  0000 C CNN
F 2 "" H 1175 2050 50  0001 C CNN
F 3 "~" H 1175 2050 50  0001 C CNN
	1    1175 2050
	0    1    1    0   
$EndComp
$Comp
L Device:R_Small R2
U 1 1
P 1175 2150
F 0 "R2" V 1125 2150 20  0000 C CNN
F 1 "10k" V 1175 2150 20  0000 C CNN
F 2 "" H 1175 2150 50  0001 C CNN
F 3 "~" H 1175 2150 50  0001 C CNN
	1    1175 2150
	0    1    1    0   
$EndComp
$Comp
L Device:R_Small R3
U 1 1
P 1175 2250
F 0 "R3" V 1125 2250 20  0000 C CNN
F 1 "10k" V 1175 2250 20  0000 C CNN
F 2 "" H 1175 2250 50  0001 C CNN
F 3 "~" H 1175 2250 50  0001 C CNN
	1    1175 2250
	0    1    1    0   
$EndComp
$Comp
L Device:R_Small R4
U 1 1
P 1175 2450
F 0 "R4" V 1125 2450 20  0000 C CNN
F 1 "10k" V 1175 2450 20  0000 C CNN
F 2 "" H 1175 2450 50  0001 C CNN
F 3 "~" H 1175 2450 50  0001 C CNN
	1    1175 2450
	0    1    1    0   
$EndComp
Wire Wire Line
	1275 2450 1575 2450
Wire Wire Line
	1275 2250 1575 2250
Wire Wire Line
	1275 2150 1575 2150
Wire Wire Line
	1275 2050 1575 2050
Wire Wire Line
	1075 2050 975  2050
Wire Wire Line
	975  2050 975  2150
Wire Wire Line
	975  2450 1075 2450
Wire Wire Line
	1075 2250 975  2250
Connection ~ 975  2250
Wire Wire Line
	975  2250 975  2450
Wire Wire Line
	1075 2150 975  2150
Connection ~ 975  2150
Wire Wire Line
	975  2150 975  2250
Text GLabel 875  2050 0    50   Input ~ 10
5V
Wire Wire Line
	875  2050 975  2050
Connection ~ 975  2050
$Comp
L Device:R_Small R5
U 1 1
P 1175 2550
F 0 "R5" V 1125 2550 20  0000 C CNN
F 1 "10k" V 1175 2550 20  0000 C CNN
F 2 "" H 1175 2550 50  0001 C CNN
F 3 "~" H 1175 2550 50  0001 C CNN
	1    1175 2550
	0    1    1    0   
$EndComp
Wire Wire Line
	1275 2550 1575 2550
$Comp
L power:GND #PWR01
U 1 1
P 1025 2575
F 0 "#PWR01" H 1025 2325 50  0001 C CNN
F 1 "GND" H 1030 2402 50  0000 C CNN
F 2 "" H 1025 2575 50  0001 C CNN
F 3 "" H 1025 2575 50  0001 C CNN
	1    1025 2575
	1    0    0    -1  
$EndComp
Wire Wire Line
	1025 2575 1025 2550
Wire Wire Line
	1025 2550 1075 2550
$Comp
L Interface:8259A-2 U8
U 1 1
P 11175 6425
F 0 "U8" H 11175 6525 50  0000 C CNN
F 1 "8259AC-2" H 11175 6425 50  0000 C CNN
F 2 "Package_DIP:DIP-28_W15.24mm" H 11175 6425 50  0001 C CIN
F 3 "http://pdos.csail.mit.edu/6.828/2005/readings/hardware/8259A.pdf" H 11175 6425 50  0001 C CNN
	1    11175 6425
	1    0    0    -1  
$EndComp
NoConn ~ 11775 6525
NoConn ~ 11775 6625
NoConn ~ 11775 6725
Wire Wire Line
	11175 5325 11175 4875
Wire Wire Line
	11175 4875 11325 4875
Wire Wire Line
	11325 4875 11325 4950
Text GLabel 11075 4875 0    50   Input ~ 10
5V
Wire Wire Line
	11075 4875 11175 4875
Connection ~ 11175 4875
$Comp
L power:GND #PWR022
U 1 1
P 11325 5150
F 0 "#PWR022" H 11325 4900 50  0001 C CNN
F 1 "GND" H 11330 4977 50  0000 C CNN
F 2 "" H 11325 5150 50  0001 C CNN
F 3 "" H 11325 5150 50  0001 C CNN
	1    11325 5150
	1    0    0    -1  
$EndComp
$Comp
L Device:C_Small C10
U 1 1
P 11325 5050
F 0 "C10" H 11417 5096 50  0000 L CNN
F 1 "100n" H 11417 5005 50  0000 L CNN
F 2 "" H 11325 5050 50  0001 C CNN
F 3 "~" H 11325 5050 50  0001 C CNN
	1    11325 5050
	1    0    0    -1  
$EndComp
$Comp
L power:GND #PWR020
U 1 1
P 11175 7525
F 0 "#PWR020" H 11175 7275 50  0001 C CNN
F 1 "GND" H 11180 7352 50  0000 C CNN
F 2 "" H 11175 7525 50  0001 C CNN
F 3 "" H 11175 7525 50  0001 C CNN
	1    11175 7525
	1    0    0    -1  
$EndComp
Text GLabel 10575 7125 0    50   Output ~ 0
INT
Text GLabel 10575 6525 0    50   Input ~ 0
A0
Text GLabel 10575 6725 0    50   Input ~ 0
#S1
Text GLabel 10575 6925 0    50   Input ~ 0
#RD_M
Text GLabel 10575 6825 0    50   Input ~ 0
#WR_M
Text GLabel 10575 6325 0    50   3State ~ 0
D7
Text GLabel 10575 6225 0    50   3State ~ 0
D6
Text GLabel 10575 6125 0    50   3State ~ 0
D5
Text GLabel 10575 6025 0    50   3State ~ 0
D4
Text GLabel 10575 5925 0    50   3State ~ 0
D3
Text GLabel 10575 5825 0    50   3State ~ 0
D2
Text GLabel 10575 5725 0    50   3State ~ 0
D1
Text GLabel 10575 5625 0    50   3State ~ 0
D0
$Comp
L Connector:Conn_01x09_Female J2
U 1 1
P 11975 5925
F 0 "J2" H 12025 5450 50  0000 L CNN
F 1 "IR inputs" H 11900 5375 50  0000 L CNN
F 2 "" H 11975 5925 50  0001 C CNN
F 3 "~" H 11975 5925 50  0001 C CNN
	1    11975 5925
	1    0    0    -1  
$EndComp
$Comp
L power:GND #PWR024
U 1 1
P 11925 5250
F 0 "#PWR024" H 11925 5000 50  0001 C CNN
F 1 "GND" H 11930 5077 50  0000 C CNN
F 2 "" H 11925 5250 50  0001 C CNN
F 3 "" H 11925 5250 50  0001 C CNN
	1    11925 5250
	1    0    0    -1  
$EndComp
Wire Wire Line
	11775 5525 11750 5525
Wire Wire Line
	11750 5525 11750 5225
Wire Wire Line
	11750 5225 11925 5225
Wire Wire Line
	11925 5225 11925 5250
$Comp
L Device:R_Small R7
U 1 1
P 12225 5625
F 0 "R7" V 12175 5625 20  0000 C CNN
F 1 "10k" V 12225 5625 20  0000 C CNN
F 2 "" H 12225 5625 50  0001 C CNN
F 3 "~" H 12225 5625 50  0001 C CNN
	1    12225 5625
	0    1    1    0   
$EndComp
$Comp
L Device:R_Small R8
U 1 1
P 12225 5725
F 0 "R8" V 12175 5725 20  0000 C CNN
F 1 "10k" V 12225 5725 20  0000 C CNN
F 2 "" H 12225 5725 50  0001 C CNN
F 3 "~" H 12225 5725 50  0001 C CNN
	1    12225 5725
	0    1    1    0   
$EndComp
$Comp
L Device:R_Small R9
U 1 1
P 12225 5825
F 0 "R9" V 12175 5825 20  0000 C CNN
F 1 "10k" V 12225 5825 20  0000 C CNN
F 2 "" H 12225 5825 50  0001 C CNN
F 3 "~" H 12225 5825 50  0001 C CNN
	1    12225 5825
	0    1    1    0   
$EndComp
$Comp
L Device:R_Small R10
U 1 1
P 12225 5925
F 0 "R10" V 12175 5925 20  0000 C CNN
F 1 "10k" V 12225 5925 20  0000 C CNN
F 2 "" H 12225 5925 50  0001 C CNN
F 3 "~" H 12225 5925 50  0001 C CNN
	1    12225 5925
	0    1    1    0   
$EndComp
$Comp
L Device:R_Small R11
U 1 1
P 12225 6025
F 0 "R11" V 12175 6025 20  0000 C CNN
F 1 "10k" V 12225 6025 20  0000 C CNN
F 2 "" H 12225 6025 50  0001 C CNN
F 3 "~" H 12225 6025 50  0001 C CNN
	1    12225 6025
	0    1    1    0   
$EndComp
$Comp
L Device:R_Small R12
U 1 1
P 12225 6125
F 0 "R12" V 12175 6125 20  0000 C CNN
F 1 "10k" V 12225 6125 20  0000 C CNN
F 2 "" H 12225 6125 50  0001 C CNN
F 3 "~" H 12225 6125 50  0001 C CNN
	1    12225 6125
	0    1    1    0   
$EndComp
$Comp
L Device:R_Small R13
U 1 1
P 12225 6225
F 0 "R13" V 12175 6225 20  0000 C CNN
F 1 "10k" V 12225 6225 20  0000 C CNN
F 2 "" H 12225 6225 50  0001 C CNN
F 3 "~" H 12225 6225 50  0001 C CNN
	1    12225 6225
	0    1    1    0   
$EndComp
$Comp
L Device:R_Small R14
U 1 1
P 12225 6325
F 0 "R14" V 12175 6325 20  0000 C CNN
F 1 "10k" V 12225 6325 20  0000 C CNN
F 2 "" H 12225 6325 50  0001 C CNN
F 3 "~" H 12225 6325 50  0001 C CNN
	1    12225 6325
	0    1    1    0   
$EndComp
Wire Wire Line
	12125 5625 11775 5625
Connection ~ 11775 5625
Wire Wire Line
	12125 5725 11775 5725
Connection ~ 11775 5725
Wire Wire Line
	12125 5825 11775 5825
Connection ~ 11775 5825
Wire Wire Line
	12125 5925 11775 5925
Connection ~ 11775 5925
Wire Wire Line
	11775 6025 12125 6025
Connection ~ 11775 6025
Wire Wire Line
	12125 6125 11775 6125
Connection ~ 11775 6125
Wire Wire Line
	12125 6225 11775 6225
Connection ~ 11775 6225
Wire Wire Line
	12125 6325 11775 6325
Connection ~ 11775 6325
Wire Wire Line
	12325 5625 12425 5625
Wire Wire Line
	12425 5625 12425 5725
Wire Wire Line
	12425 6325 12325 6325
Wire Wire Line
	12325 6225 12425 6225
Connection ~ 12425 6225
Wire Wire Line
	12425 6225 12425 6325
Wire Wire Line
	12425 6125 12325 6125
Connection ~ 12425 6125
Wire Wire Line
	12425 6125 12425 6225
Wire Wire Line
	12325 6025 12425 6025
Connection ~ 12425 6025
Wire Wire Line
	12425 6025 12425 6125
Wire Wire Line
	12425 5925 12325 5925
Connection ~ 12425 5925
Wire Wire Line
	12425 5925 12425 6025
Wire Wire Line
	12325 5825 12425 5825
Connection ~ 12425 5825
Wire Wire Line
	12425 5825 12425 5925
Wire Wire Line
	12425 5725 12325 5725
Connection ~ 12425 5725
Wire Wire Line
	12425 5725 12425 5825
$Comp
L power:GND #PWR026
U 1 1
P 12425 6375
F 0 "#PWR026" H 12425 6125 50  0001 C CNN
F 1 "GND" H 12430 6202 50  0000 C CNN
F 2 "" H 12425 6375 50  0001 C CNN
F 3 "" H 12425 6375 50  0001 C CNN
	1    12425 6375
	1    0    0    -1  
$EndComp
Wire Wire Line
	12425 6375 12425 6325
Connection ~ 12425 6325
$Comp
L Device:R_Small R6
U 1 1
P 12000 6925
F 0 "R6" V 11804 6925 50  0000 C CNN
F 1 "1k" V 11895 6925 50  0000 C CNN
F 2 "" H 12000 6925 50  0001 C CNN
F 3 "~" H 12000 6925 50  0001 C CNN
	1    12000 6925
	0    1    1    0   
$EndComp
Wire Wire Line
	11775 6925 11900 6925
Text GLabel 12175 6925 2    50   Input ~ 10
5V
Wire Wire Line
	12100 6925 12175 6925
Text GLabel 10575 7225 0    50   Input ~ 0
#INTA
Text Notes 3175 5425 0    118  ~ 24
Address Decoder
Text Notes 9150 5425 0    79   ~ 16
ROM
Text Notes 8975 3225 0    79   ~ 16
RAM
Text Notes 11825 4425 0    79   ~ 16
I/O
Text Notes 11775 7300 0    79   ~ 16
Interrupt Controller
$EndSCHEMATC
